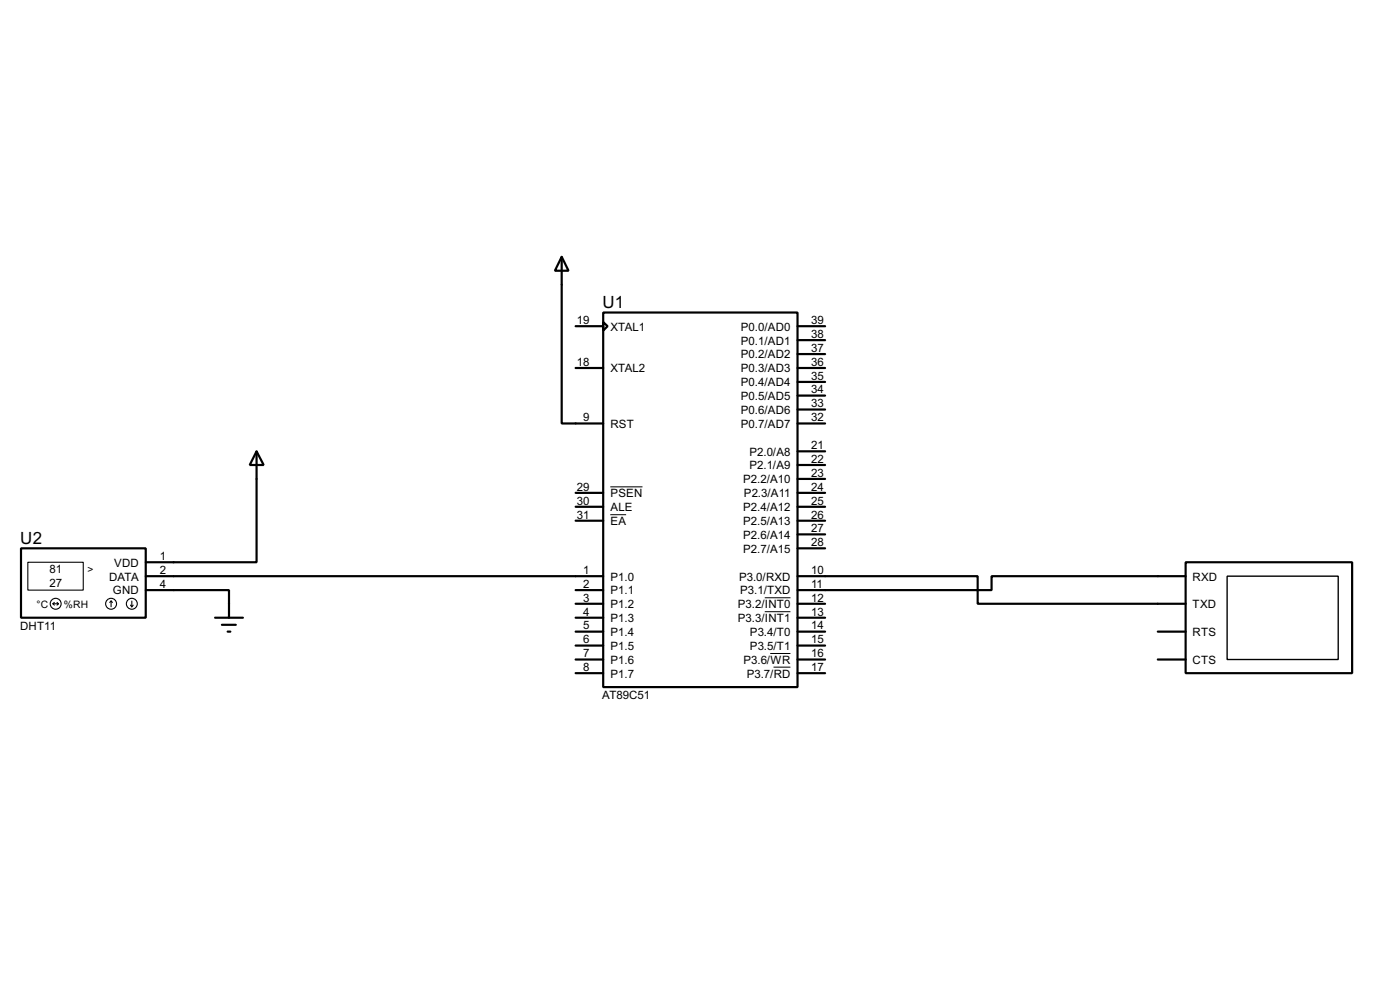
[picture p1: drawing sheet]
<svg xmlns="http://www.w3.org/2000/svg" width="256mm" height="180mm" viewBox="0 0 256 180" stroke-linecap="round" stroke-linejoin="round" font-family="sans-serif">
<g fill="none" stroke="#000" stroke-width=".4">
<path d="M102.9 47l1.3 2.6h-2.5zM102.9 47v30.5h7.6M105.5 59.7h5M110.5 57.2h35.6v68.6h-35.6zM110.5 59l.8 .7-.8 .8zM146.1 59.7h5.1M105.5 67.4h5M146.1 67.4h5.1M146.1 77.5h5.1M146.1 62.3h5.1M146.1 64.8h5.1M146.1 69.9h5.1"/>
<path d="M146.1 72.4h5.1M146.1 75h5.1M47 82.6l1.3 2.5h-2.5zM47 82.6v20.3h-20.3M105.5 92.8h5M105.5 95.3h5M105.5 90.2h5M146.1 92.8h5.1M146.1 95.3h5.1M146.1 90.2h5.1M146.1 82.6h5.1M146.1 85.1h5.1"/>
<path d="M146.1 87.7h5.1M146.1 97.8h5.1M3.9 100.4h22.8v12.7h-22.8zM26.7 108h15.3v5.1M26.7 105.5h83.8M39.4 113.1h5.1M40.7 114.4h2.5M41.7 115.6h.5M105.5 108h5M105.5 110.5h5M105.5 113.1h5M105.5 115.6h5"/>
<path d="M105.5 118.2h5M146.1 105.5h33v5h38.1M146.1 110.5h5.1M146.1 113.1h5.1M146.1 115.6h5.1M146.1 118.2h5.1M146.1 100.4h5.1M212.1 115.6h5.1M217.2 102.9h30.5v20.3h-30.5zM217.2 105.5h-35.5v2.5h-35.6M105.5 120.7h5M105.5 123.2h5"/>
<path d="M146.1 120.7h5.1M146.1 123.2h5.1M212.1 120.7h5.1"/>
</g>
<path d="M111.8 94.2h2.9M111.8 89.1h5.9M140.1 109.4h4.7M140.1 112h4.7M141.1 119.6h3.7M141.7 122.1h3.1" fill="none" stroke="#000" stroke-width=".18"/>
<g fill="none" stroke="#000" stroke-width=".2">
<path d="M5.1 102.9h10.2v5.1h-10.2zM9.7 110.5h1M9.7 110.5l.3 .3M10 110.3l-.3 .2M10.5 110.3l.2 .2M10.7 110.5l-.2 .3M20.4 110l.2 .3M20.4 110l-.3 .3M20.4 110v1.1M23.9 110.8l.3 .3M24.2 110v1.1M24.4 110.8l-.2 .3"/>
<circle cx="10.2" cy="110.5" r="1"/>
<circle cx="20.3" cy="110.5" r="1"/>
<circle cx="24.1" cy="110.5" r="1"/>
</g>
<path d="M224.8 105.5h20.4v15.2h-20.4z" fill="none" stroke="#000" stroke-width=".25"/>
<g font-size="3.5">
<text x="110.4" y="56.4">U1</text>
<text x="3.7" y="99.6">U2</text>
</g>
<g font-size="2.4">
<text x="105.7" y="59.3">19</text>
<text x="148.6" y="59.3">39</text>
<text x="111.8" y="60.5">XTAL1</text>
<text x="135.7" y="60.5">P0.0/AD0</text>
<text x="135.7" y="63.1">P0.1/AD1</text>
<text x="135.7" y="65.6">P0.2/AD2</text>
<text x="148.6" y="61.9">38</text>
<text x="148.6" y="64.4">37</text>
<text x="105.7" y="67">18</text>
<text x="111.8" y="68.1">XTAL2</text>
<text x="135.7" y="68.1">P0.3/AD3</text>
<text x="135.7" y="70.7">P0.4/AD4</text>
<text x="148.6" y="67">36</text>
<text x="148.6" y="69.5">35</text>
<text x="148.6" y="72">34</text>
<text x="106.9" y="77.1">9</text>
<text x="135.7" y="73.2">P0.5/AD5</text>
<text x="135.7" y="75.8">P0.6/AD6</text>
<text x="148.6" y="74.6">33</text>
<text x="148.6" y="77.1">32</text>
<text x="111.8" y="78.3">RST</text>
<text x="135.7" y="78.3">P0.7/AD7</text>
<text x="137.3" y="83.4">P2.0/A8</text>
<text x="148.6" y="82.2">21</text>
<text x="105.7" y="89.8">29</text>
<text x="136.1" y="88.5">P2.2/A10</text>
<text x="137.3" y="85.9">P2.1/A9</text>
<text x="148.6" y="84.7">22</text>
<text x="148.6" y="87.3">23</text>
<text x="148.6" y="89.8">24</text>
<text x="105.7" y="92.4">30</text>
<text x="105.7" y="94.9">31</text>
<text x="111.8" y="93.6">ALE</text>
<text x="111.8" y="91">PSEN</text>
<text x="136.1" y="93.6">P2.4/A12</text>
<text x="136.3" y="91">P2.3/A11</text>
<text x="148.6" y="92.4">25</text>
<text x="148.6" y="94.9">26</text>
<text x="111.8" y="96.1">EA</text>
<text x="136.1" y="101.2">P2.7/A15</text>
<text x="136.1" y="96.1">P2.5/A13</text>
<text x="136.1" y="98.6">P2.6/A14</text>
<text x="148.6" y="100">28</text>
<text x="148.6" y="97.4">27</text>
<text x="9.1" y="105">81</text>
<text x="9.1" y="107.5">27</text>
<text x="20" y="106.3">DATA</text>
<text x="20.9" y="103.7">VDD</text>
<text x="29.3" y="105.1">2</text>
<text x="29.3" y="102.5">1</text>
<text x="29.3" y="107.6">4</text>
<text x="106.9" y="105.1">1</text>
<text x="106.9" y="107.6">2</text>
<text x="111.8" y="106.3">P1.0</text>
<text x="135.4" y="106.3">P3.0/RXD</text>
<text x="148.6" y="105.1">10</text>
<text x="148.6" y="107.6">11</text>
<text x="218.5" y="106.3">RXD</text>
<text x="20.7" y="108.8">GND</text>
<text x="106.9" y="110.1">3</text>
<text x="106.9" y="112.7">4</text>
<text x="111.8" y="108.8">P1.1</text>
<text x="111.8" y="111.3">P1.2</text>
<text x="111.8" y="113.9">P1.3</text>
<text x="135.2" y="111.3">P3.2/INT0</text>
<text x="135.2" y="113.9">P3.3/INT1</text>
<text x="135.6" y="108.8">P3.1/TXD</text>
<text x="148.6" y="110.1">12</text>
<text x="148.6" y="112.7">13</text>
<text x="218.5" y="111.3">TXD</text>
<text x="3.7" y="115.3">DHT11</text>
<text x="106.9" y="115.2">5</text>
<text x="106.9" y="117.8">6</text>
<text x="111.8" y="116.4">P1.4</text>
<text x="111.8" y="119">P1.5</text>
<text x="137.4" y="116.4">P3.4/T0</text>
<text x="137.4" y="119">P3.5/T1</text>
<text x="148.6" y="115.2">14</text>
<text x="148.6" y="117.8">15</text>
<text x="218.5" y="116.4">RTS</text>
<text x="106.9" y="120.3">7</text>
<text x="106.9" y="122.8">8</text>
<text x="111.8" y="121.5">P1.6</text>
<text x="111.8" y="124">P1.7</text>
<text x="136.2" y="121.5">P3.6/WR</text>
<text x="136.8" y="124">P3.7/RD</text>
<text x="148.6" y="122.8">17</text>
<text x="148.6" y="120.3">16</text>
<text x="218.5" y="121.5">CTS</text>
<text x="110.3" y="128">AT89C51</text>
</g>
<g font-size="2.1">
<text x="16" y="104.9">&gt;</text>
<text x="6.7" y="111.3">°C</text>
<text x="11.7" y="111.3">%RH</text>
</g>
</svg>
